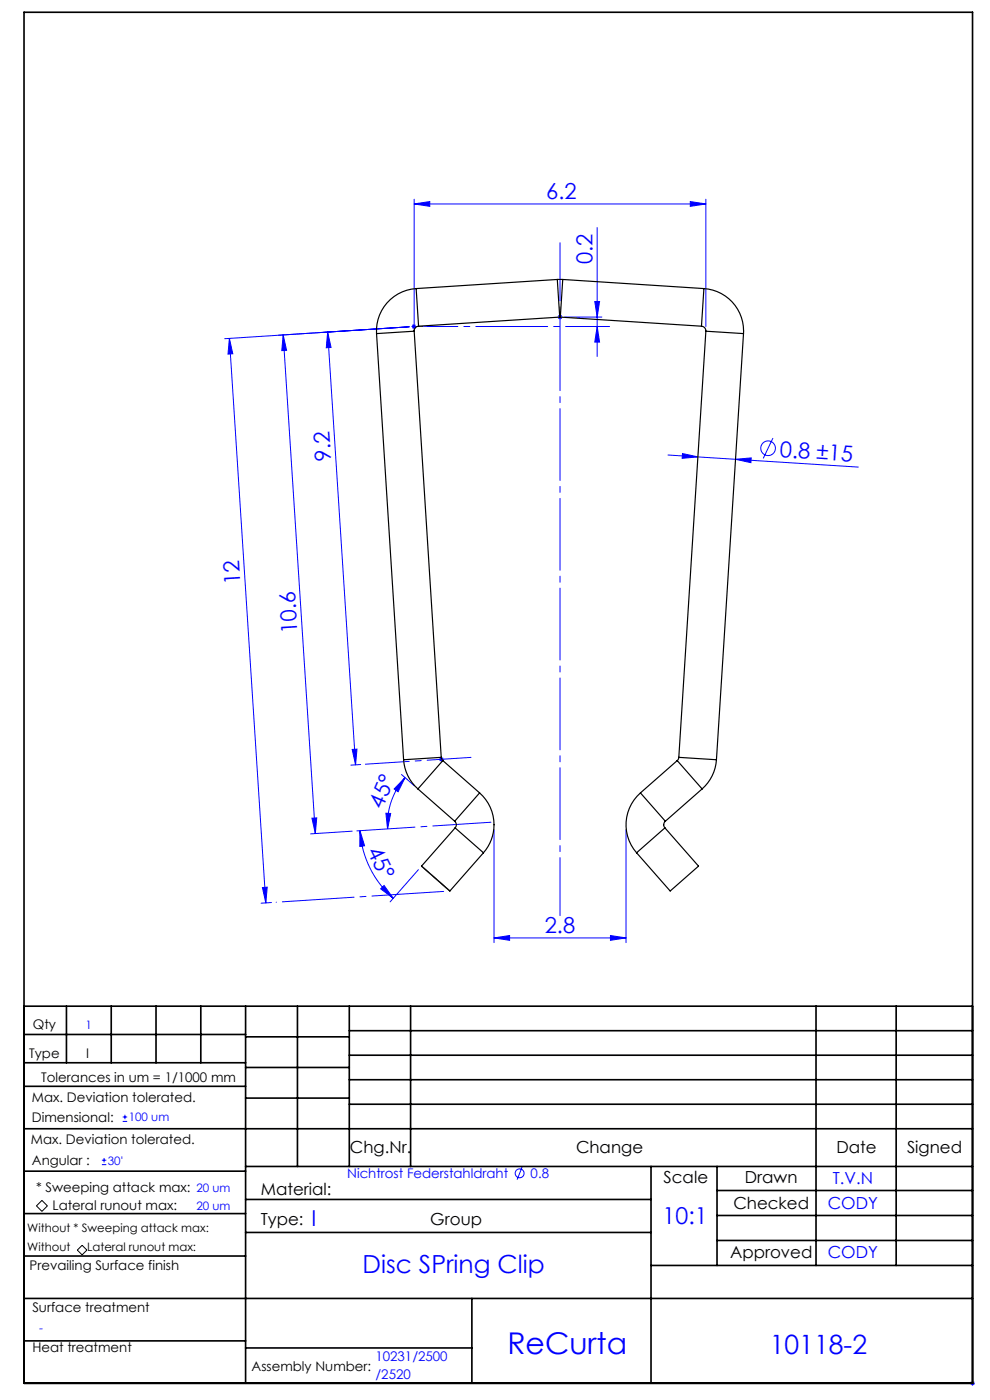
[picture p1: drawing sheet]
<svg xmlns="http://www.w3.org/2000/svg" width="210mm" height="297mm" viewBox="0 0 210 297" stroke-linecap="round" stroke-linejoin="round" font-family="sans-serif">
<g fill="none" stroke="#00f" stroke-width=".21">
<path d="M87.9 43.3l3.3-.5v1zM87.9 42.3v27.6M87.9 43.3h61.8M126.7 48.3v27.3M146.4 42.8l3.3 .5-3.3 .5zM149.7 42.3v27M48.7 71.8l7.7 119.7M48.7 71.8l.7 3.3h-1zM59.1 71.1l27.7-1.8-39.1 2.6M60.1 71.1l.7 3.2-1 .1zM60.1 71.1l6.8 105.7M69.5 70.4l.7 3.3-1 .1z"/>
<path d="M69.5 70.4l5.9 91.9M87.3 69.3h1M87.4 68.9l.7 .7M87.8 68.8v1M88.1 68.9l-.7 .7M118.3 67.3h1M118.4 66.9l.7 .7M118.8 66.8v1M119.1 66.9l-.7 .7M119.8 67.3h7.9M126.2 64h1l-.5 3.3zM126.7 69.3l.5 3.3h-1z"/>
<path d="M141.7 96.5l14.3 .9M144.8 96.2l3.2 .7-3.3 .3zM156 97.4l3.3-.3v1.1zM156 97.4l26.1 1.7M164 92.9l-2.1 4.4M74.7 159l1-.1-.3 3.4zM66.2 173.6l1-.1-.3 3.3zM74.7 176.3l-8.8 .6M76.4 176.2l.9 3.2-1 .2zM76.4 176.2a20.9 20.9 0 0 0 7 14.4M76.5 162.2l-2.1 .1M81.9 172.5l1 .1-.7 3.2z"/>
<path d="M85.2 164.3l2.7 2.4M85.9 165l-1.5 3-.8-.6zM85.9 165a15 15 0 0 0-3.7 10.8M93.1 161.1h1M93.3 160.7l.7 .7M93.6 160.6v1M94 160.7l-.7 .7M104.8 176v24M132.8 176v24M55.7 188.3l1-.1-.3 3.3zM57.6 191.5l-2.2 .1M80.7 188.6l.8-.7 1.9 2.7z"/>
<path d="M88.8 184.5l-6 6.8M104.8 199l3.3-.5v1zM104.8 199h28M129.5 198.5l3.3 .5-3.3 .5zM26 237.9h1M26 237h1M26.5 236.5v.9M21.6 247.1h.9M21.6 246.1h.9M22.1 245.7v.9M110.8 247.6l-1.1 2.7M205.8 293.5h1"/>
<path d="M205.9 293.1l.7 .7M206.3 293v1M206.6 293.1l-.7 .7"/>
<circle cx="162.9" cy="95.1" r="1.56"/>
<circle cx="110.2" cy="248.9" r=".94"/>
</g>
<path d="M8.9 254.7l1.2 1.1-1.2 1.2-1.2-1.2zM16.4 265.2l1-1 1 1-1 1z" fill="none" stroke="#000" stroke-width=".21"/>
<path d="M89.4 183.7l6 5.3z" fill="none" stroke="#808080" stroke-width=".25"/>
<g fill="none" stroke="#000" stroke-width=".35">
<path d="M5.1 2.6h201.2v290.9h-201.2zM5.1 213.5h201.2M5.1 219.5h47M14.1 213.5v12M23.6 213.5v12M33.1 213.5v12M42.6 213.5v12M52.1 213.5v80M52.1 220h22M63.1 213.5v34M74.1 218.7h132.2M74.1 213.5v34"/>
<path d="M87.1 213.5v34M173.1 213.5v55M190.1 213.5v55M5.1 239.5h201.2M5.1 230.5h47M5.1 225.5h47M52.1 226.5h22M52.1 233h22M74.1 223.9h132.2M74.1 229.1h132.2M74.1 234.3h132.2M5.1 257.5h47"/>
<path d="M5.1 248.5h47M52.1 247.5h154.2M52.1 254.5h86M138.1 247.5v46M152.1 247.5v21M152.1 252.6h54.2M152.1 257.9h54.2M5.1 275.5h201.2M5.1 266.5h47M52.1 261.5h86M100.1 275.5v18M138.1 268.5h68.2"/>
<path d="M152.1 263.2h54.2M5.1 284.5h47M52.1 286h48"/>
</g>
<path d="M87.8 69.3h41.5M77.5 162.1l22.4-1.4" fill="none" stroke="#00f" stroke-width=".21" stroke-dasharray="15.2 1.3 1.3 1.3" stroke-dashoffset="5.9"/>
<path d="M95.4 189l-36.8 2.4" fill="none" stroke="#00f" stroke-width=".21" stroke-dasharray="15.2 1.3 1.3 1.3" stroke-dashoffset="-1.3"/>
<path d="M75.7 176.3l28.4-1.9M118.8 194.2v-142.7" fill="none" stroke="#00f" stroke-width=".21" stroke-dasharray="15.2 1.3 1.3 1.3" stroke-dashoffset="2.9"/>
<path d="M95.4 189l-3.5-3" fill="none" stroke="#808080" stroke-width=".21" stroke-dasharray="15.2 1.3 1.3 1.3" stroke-dashoffset="14.8"/>
<g fill="#00f">
<path d="M126.2 64h1l-.5 3.3zM126.7 69.3l.5 3.3h-1z"/>
<path d="M48.7 71.8l.7 3.3h-1zM55.7 188.3l1-.1-.3 3.3z"/>
<path d="M69.5 70.4l.7 3.3-1 .1zM74.7 159l1-.1-.3 3.4zM60.1 71.1l.7 3.2-1 .1zM66.2 173.6l1-.1-.3 3.3z"/>
<path d="M87.9 43.3l3.3-.5v1zM146.4 42.8l3.3 .5-3.3 .5z"/>
<path d="M85.9 165l-1.5 3-.8-.6zM81.9 172.5l1 .1-.7 3.2z"/>
<path d="M76.4 176.2l.9 3.2-1 .2zM80.7 188.6l.8-.7 1.9 2.7z"/>
<path d="M144.8 96.2l3.2 .7-3.3 .3zM156 97.4l3.3-.3v1.1z"/>
<path d="M104.8 199l3.3-.5v1zM129.5 198.5l3.3 .5-3.3 .5z"/>
</g>
<g fill="none" stroke="#000" stroke-width=".25">
<path d="M118.2 59.3h1.2M118.2 59.3l.5 8M118.2 59.3l-29.9 1.9M119.4 59.3l-.5 8M119.4 59.3l29.9 1.9M79.9 70.8l5.7 90.4M87.9 70.3l-8 .5M87.9 70.3l5.7 90.4M88.3 61.2a9 9 0 0 0-8.4 9.6M88.3 61.2l.5 8M88.8 69.2a1 1 0 0 0-.9 1.1M118.7 67.3h.2"/>
<path d="M118.7 67.3l-29.9 1.9M118.9 67.3l29.9 1.9M148.8 69.2a1 1 0 0 1 .9 1.1M149.3 61.2a9 9 0 0 1 8.4 9.6M149.3 61.2l-.5 8M149.7 70.3l8 .5M149.7 70.3l-5.7 90.4M157.7 70.8l-5.7 90.4M85.6 161.2a9 9 0 0 0 3.1 6.2M88.7 167.4l7.8 6.8M93.6 160.7l.3 .7M93.6 160.7l-8 .5"/>
<path d="M93.9 161.4l-5.2 6M93.9 161.4l7.8 6.8M96.5 174.2a1 1 0 0 1 0 1.4M96.5 175.6l-7.1 8.1 4.7 4.2 1.3 1.1 7.2-8.1M96.5 175.6l6.1 5.3M101.7 168.2a9 9 0 0 1 .9 12.7M101.7 168.2l-5.2 6M135.9 168.2a9 9 0 0 0-.9 12.7M135.9 168.2l5.2 6M141 175.6l7.2 8.1-4.7 4.2-1.3 1.1-7.2-8.1M141 175.6l-6 5.3M141.1 174.2a1 1 0 0 0-.1 1.4"/>
<path d="M143.7 161.4l5.2 6M143.7 161.4l-7.8 6.8M144 160.7l-.3 .7M144 160.7l8 .5M148.9 167.4l-7.8 6.8M152 161.2a9 9 0 0 1-3.1 6.2"/>
</g>
<text font-size="6.3" fill="#00f" x="107.6" y="287.3">ReCurta</text>
<text font-size="5.6" fill="#00f" x="163.3" y="287.2">10118-2</text>
<text font-size="5.3" fill="#00f" x="76.9" y="270.1">Disc SPring Clip</text>
<text font-size="4.9" fill="#00f" x="140.6" y="259.7">10:1</text>
<g font-size="4.7" fill="#00f">
<text x="115.9" y="42.3">6.2</text>
<text x="125.7" y="56" transform="rotate(-90 125.7 56)">0.2</text>
<text x="70.3" y="97.9" transform="rotate(-94 70.3 97.9)">9.2</text>
<text x="165.4" y="97" transform="rotate(4 165.4 97)">0.8 ±15</text>
<text x="51" y="124" transform="rotate(-94 51 124)">12</text>
<text x="63.1" y="134.3" transform="rotate(-94 63.1 134.3)">10.6</text>
<text x="81.1" y="171.7" transform="rotate(-67 81.1 171.7)">45°</text>
<text x="77.8" y="180.5" transform="rotate(64 77.8 180.5)">45°</text>
<text x="115.6" y="198">2.8</text>
<text x="66.1" y="260">I</text>
</g>
<g font-size="3.5">
<text x="74.2" y="244.7">Chg.Nr.</text>
<text x="122.2" y="244.7">Change</text>
<text x="177.4" y="244.7">Date</text>
<text x="192.4" y="244.7">Signed</text>
<text x="140.8" y="250.9">Scale</text>
<text x="158" y="250.9">Drawn</text>
<text x="55.3" y="253.5">Material:</text>
<text x="155.6" y="256.4">Checked</text>
<text x="55.3" y="259.8">Type:</text>
<text x="91.3" y="259.8">Group</text>
<text x="154.9" y="266.9">Approved</text>
</g>
<g font-size="3.5" fill="#00f">
<text x="176.6" y="251.1">T.V.N</text>
<text x="175.6" y="256.6">CODY</text>
<text x="175.6" y="267">CODY</text>
</g>
<g font-size="2.8">
<text x="7" y="218.4">Qty</text>
<text x="6.2" y="224.5">Type</text>
<text x="18.2" y="224.5">I</text>
<text x="6.8" y="233.7">Max. Deviation tolerated.</text>
<text x="8.8" y="229.4">Tolerances in um = 1/1000 mm</text>
<text x="6.8" y="238.1">Dimensional:</text>
<text x="6.6" y="242.8">Max. Deviation tolerated.</text>
<text x="6.8" y="247.1">Angular :</text>
<text x="7.6" y="252.9">* Sweeping attack max:</text>
<text x="11.2" y="256.7">Lateral runout max:</text>
<text x="6.3" y="269.5">Prevailing Surface finish</text>
<text x="6.9" y="278.3">Surface treatment</text>
<text x="6.9" y="286.7">Heat treatment</text>
<text x="53.4" y="290.9">Assembly Number:</text>
</g>
<g font-size="2.8" fill="#00f">
<text x="73.6" y="250">Nichtrost Federstahldraht</text>
<text x="112.6" y="250">0.8</text>
<text x="79.6" y="288.8">10231/2500</text>
<text x="79.6" y="292.6">/2520</text>
</g>
<g font-size="2.5" fill="#00f">
<text x="18.1" y="218.3">1</text>
<text x="27.3" y="237.9">100 um</text>
<text x="22.9" y="247.1">30'</text>
<text x="41.7" y="256.6">20 um</text>
<text x="41.7" y="252.9">20 um</text>
<text x="8.3" y="282.6">-</text>
</g>
<g font-size="2.5">
<text x="5.8" y="261.4">Without * Sweeping attack max:</text>
<text x="5.8" y="265.4">Without</text>
<text x="18.5" y="265.3">Lateral runout max:</text>
</g>
</svg>
